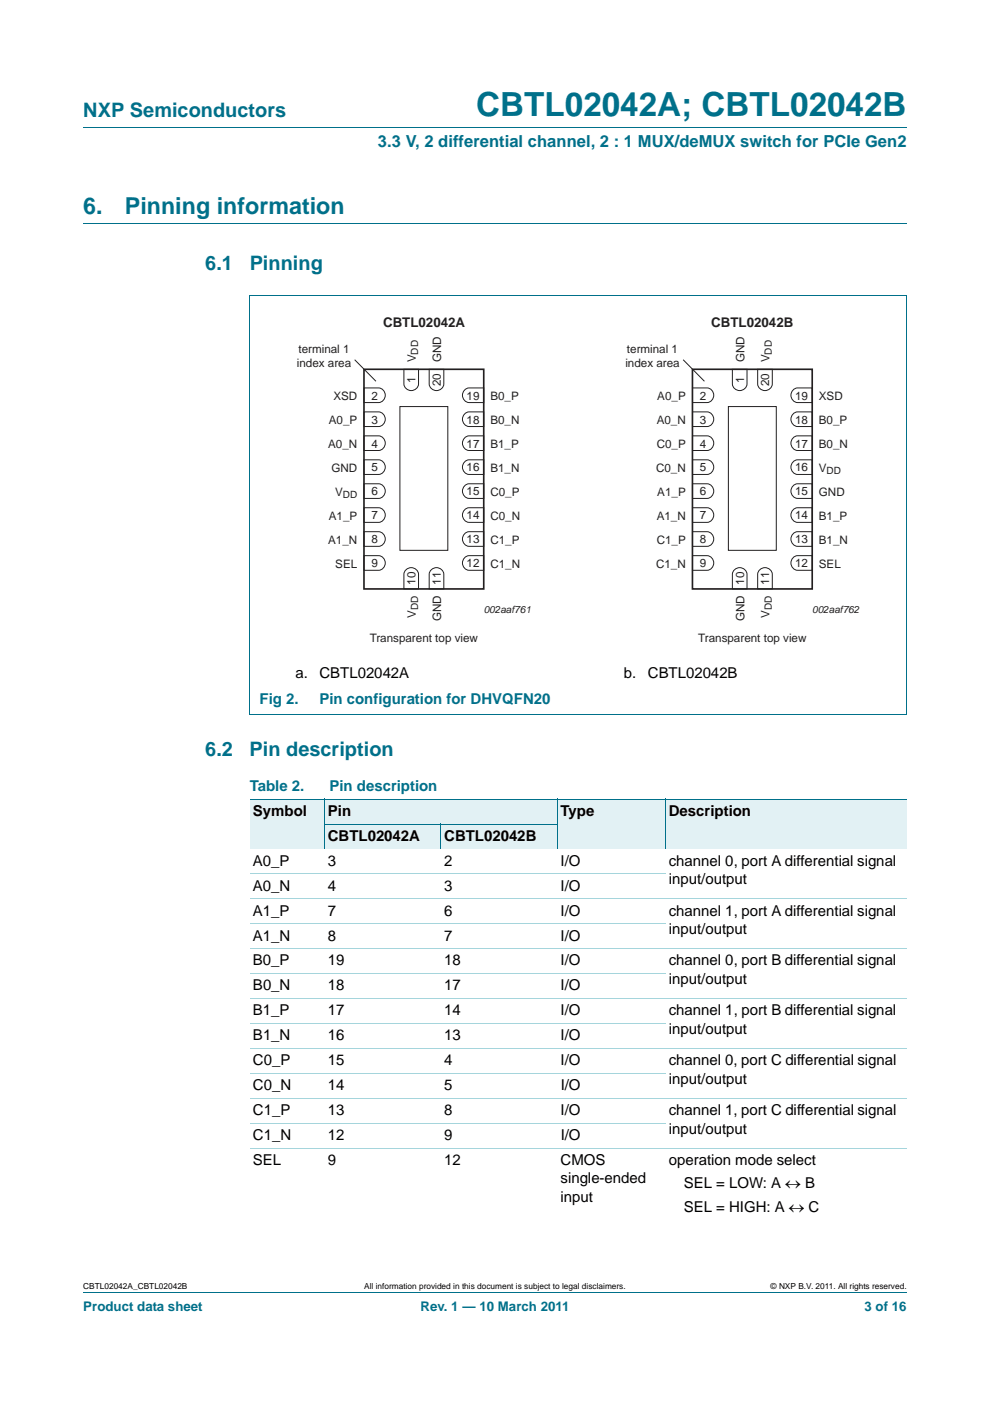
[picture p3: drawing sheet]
<svg xmlns="http://www.w3.org/2000/svg" width="210mm" height="297mm" viewBox="0 0 210 297" stroke-linecap="round" stroke-linejoin="round" font-family="sans-serif">
<path d="M17.7 27h174.6M17.7 47.4h174.6M52.9 62.6h139.4M53 62.7v88.7M192.3 62.7v88.7M52.9 151.4h139.4M17.7 273.9h174.6" fill="none" stroke="#00708a" stroke-width=".21"/>
<path d="M77.2 78.3h25.4v46.6h-25.4zM146.9 78.3h25.4v46.6h-25.4z" fill="none" stroke="#231f20" stroke-width=".35"/>
<g fill="none" stroke="#231f20" stroke-width=".21">
<path d="M75.2 76.3l4.5 4.5M85.7 78.3h3.1v3.1a1.56 1.56 0 0 1-1.6 1.4 1.56 1.56 0 0 1-1.5-1.4zM91 78.3h3.1v3.1a1.56 1.56 0 0 1-1.5 1.4 1.56 1.56 0 0 1-1.6-1.4zM144.9 76.3l4.5 4.5M155.3 78.3h3.1v3.1a1.56 1.56 0 0 1-1.5 1.4 1.56 1.56 0 0 1-1.6-1.4zM160.7 78.3h3.1v3.1a1.56 1.56 0 0 1-1.5 1.4 1.56 1.56 0 0 1-1.6-1.4zM77.2 97.5h3.1a1.56 1.56 0 0 1 1.4 1.5 1.56 1.56 0 0 1-1.4 1.6h-3.1zM77.2 92.4h3.1a1.56 1.56 0 0 1 1.4 1.6 1.56 1.56 0 0 1-1.4 1.5h-3.1zM77.2 87.3h3.1a1.56 1.56 0 0 1 1.4 1.6 1.56 1.56 0 0 1-1.4 1.5h-3.1zM77.2 82.2h3.1a1.56 1.56 0 0 1 1.4 1.6 1.56 1.56 0 0 1-1.4 1.6h-3.1zM84.8 86.2h10.2v30.5h-10.2zM98.7 97.8l.8-.3h3.1v3.1h-3.1a1.57 1.57 0 0 1-1.3-1.1 1.57 1.57 0 0 1 .5-1.7z"/>
<path d="M98.7 92.7l.8-.3h3.1v3.1h-3.1a1.57 1.57 0 0 1-1.3-1.1 1.57 1.57 0 0 1 .5-1.7zM98.7 87.7l.8-.4h3.1v3.1h-3.1a1.57 1.57 0 0 1-1.3-1.1 1.57 1.57 0 0 1 .5-1.6zM98.7 82.6l.8-.4h3.1v3.2h-3.1a1.57 1.57 0 0 1-1.3-1.2 1.57 1.57 0 0 1 .5-1.6zM146.9 97.5h3.1a1.56 1.56 0 0 1 1.4 1.5 1.56 1.56 0 0 1-1.4 1.6h-3.1zM146.9 92.4h3.1a1.56 1.56 0 0 1 1.4 1.6 1.56 1.56 0 0 1-1.4 1.5h-3.1zM146.9 87.3h3.1a1.56 1.56 0 0 1 1.4 1.6 1.56 1.56 0 0 1-1.4 1.5h-3.1zM146.9 82.2h3.1a1.56 1.56 0 0 1 1.4 1.6 1.56 1.56 0 0 1-1.4 1.6h-3.1zM154.5 86.2h10.2v30.5h-10.2zM168.3 97.8l.9-.3h3.1v3.1h-3.1a1.57 1.57 0 0 1-1.4-1.1 1.57 1.57 0 0 1 .5-1.7zM168.3 92.7l.9-.3h3.1v3.1h-3.1a1.57 1.57 0 0 1-1.4-1.1 1.57 1.57 0 0 1 .5-1.7zM168.3 87.7l.9-.4h3.1v3.1h-3.1a1.57 1.57 0 0 1-1.4-1.1 1.57 1.57 0 0 1 .5-1.6zM168.3 82.6l.9-.4h3.1v3.2h-3.1a1.57 1.57 0 0 1-1.4-1.2 1.57 1.57 0 0 1 .5-1.6z"/>
<path d="M77.2 117.8h3.1a1.56 1.56 0 0 1 1.4 1.6 1.56 1.56 0 0 1-1.4 1.5h-3.1zM77.2 112.7h3.1a1.56 1.56 0 0 1 1.4 1.6 1.56 1.56 0 0 1-1.4 1.5h-3.1zM77.2 107.6h3.1a1.56 1.56 0 0 1 1.4 1.6 1.56 1.56 0 0 1-1.4 1.6h-3.1zM77.2 102.6h3.1a1.56 1.56 0 0 1 1.4 1.5 1.56 1.56 0 0 1-1.4 1.6h-3.1zM98.7 118.1l.8-.3h3.1v3.1h-3.1a1.57 1.57 0 0 1-1.3-1.1 1.57 1.57 0 0 1 .5-1.7zM98.7 113.1l.8-.4h3.1v3.1h-3.1a1.57 1.57 0 0 1-1.3-1.1 1.57 1.57 0 0 1 .5-1.6zM98.7 108l.8-.4h3.1v3.2h-3.1a1.57 1.57 0 0 1-1.3-1.2 1.57 1.57 0 0 1 .5-1.6zM98.7 102.9l.8-.3h3.1v3.1h-3.1a1.57 1.57 0 0 1-1.3-1.1 1.57 1.57 0 0 1 .5-1.7zM146.9 117.8h3.1a1.56 1.56 0 0 1 1.4 1.6 1.56 1.56 0 0 1-1.4 1.5h-3.1zM146.9 112.7h3.1a1.56 1.56 0 0 1 1.4 1.6 1.56 1.56 0 0 1-1.4 1.5h-3.1zM146.9 107.6h3.1a1.56 1.56 0 0 1 1.4 1.6 1.56 1.56 0 0 1-1.4 1.6h-3.1zM146.9 102.6h3.1a1.56 1.56 0 0 1 1.4 1.5 1.56 1.56 0 0 1-1.4 1.6h-3.1z"/>
<path d="M168.3 118.1l.9-.3h3.1v3.1h-3.1a1.57 1.57 0 0 1-1.4-1.1 1.57 1.57 0 0 1 .5-1.7zM168.3 113.1l.9-.4h3.1v3.1h-3.1a1.57 1.57 0 0 1-1.4-1.1 1.57 1.57 0 0 1 .5-1.6zM168.3 108l.9-.4h3.1v3.2h-3.1a1.57 1.57 0 0 1-1.4-1.2 1.57 1.57 0 0 1 .5-1.6zM168.3 102.9l.9-.3h3.1v3.1h-3.1a1.57 1.57 0 0 1-1.4-1.1 1.57 1.57 0 0 1 .5-1.7zM86 120.9a1.57 1.57 0 0 1 1.7-.5 1.57 1.57 0 0 1 1.1 1.4v3.1h-3.1v-3.1zM91.4 120.9a1.57 1.57 0 0 1 1.6-.5 1.57 1.57 0 0 1 1.1 1.4v3.1h-3.1v-3.1zM155.7 120.9a1.57 1.57 0 0 1 1.6-.5 1.57 1.57 0 0 1 1.1 1.4v3.1h-3.1v-3.1zM161 120.9a1.57 1.57 0 0 1 1.7-.5 1.57 1.57 0 0 1 1.1 1.4v3.1h-3.1v-3.1z"/>
</g>
<g fill="#e2f1f4">
<path d="M53 169.4h15.8v10.6h-15.8z"/>
<path d="M68.8 169.4h49.4v5.3h-49.4z"/>
<path d="M118.2 169.4h22.9v10.6h-22.9z"/>
<path d="M141.1 169.4h51.2v10.6h-51.2z"/>
<path d="M68.8 174.7h24.7v5.3h-24.7z"/>
<path d="M93.5 174.7h24.7v5.3h-24.7z"/>
</g>
<path d="M53 169.4h139.3M68.8 174.7h49.5M68.8 169.4v10.6M93.5 174.7v5.3M118.2 169.4v10.6M141.1 169.4v10.6" fill="none" stroke="#00708a" stroke-width=".21"/>
<path d="M53 185.3h88.1M53 190.6h139.3M53 195.9h88.1M53 201.2h139.3M53 206.5h88.1M53 211.8h139.3M53 217h88.1M53 222.3h139.3M53 227.6h88.1M53 232.9h139.3M53 238.2h88.1M53 243.5h139.3" fill="none" stroke="#a5d5dc" stroke-width=".21"/>
<text font-size="7" fill="#00708a" x="101" y="24.6">CBTL02042A; CBTL02042B</text>
<g font-size="4.9" fill="#00708a">
<text x="17.7" y="45.4">6.</text>
<text x="26.5" y="45.4">Pinning information</text>
</g>
<g font-size="4.2" fill="#00708a">
<text x="17.7" y="24.9">NXP Semiconductors</text>
<text x="43.5" y="57.3">6.1</text>
<text x="53" y="57.3">Pinning</text>
<text x="43.5" y="160.2">6.2</text>
<text x="52.9" y="160.2">Pin description</text>
</g>
<text font-size="3.5" fill="#00708a" x="80.2" y="31.1">3.3 V, 2 differential channel, 2 : 1 MUX/deMUX switch for PCIe Gen2</text>
<g font-size="3.2">
<text x="62.7" y="143.7">a.</text>
<text x="67.8" y="143.7">CBTL02042A</text>
<text x="132.3" y="143.7">b.</text>
<text x="137.4" y="143.7">CBTL02042B</text>
<text x="53.7" y="173">Symbol</text>
<text x="69.5" y="173">Pin</text>
<text x="118.9" y="173">Type</text>
<text x="141.9" y="173">Description</text>
<text x="69.5" y="178.2">CBTL02042A</text>
<text x="94.2" y="178.2">CBTL02042B</text>
<text x="53.7" y="183.5">A0_P</text>
<text x="69.5" y="183.5">3</text>
<text x="94.2" y="183.5">2</text>
<text x="118.9" y="183.5">I/O</text>
<text x="141.9" y="183.5">channel 0, port A differential signal</text>
<text x="53.7" y="188.8">A0_N</text>
<text x="69.5" y="188.8">4</text>
<text x="94.2" y="188.8">3</text>
<text x="118.9" y="188.8">I/O</text>
<text x="141.9" y="187.4">input/output</text>
<text x="53.7" y="194.1">A1_P</text>
<text x="69.5" y="194.1">7</text>
<text x="94.2" y="194.1">6</text>
<text x="118.9" y="194.1">I/O</text>
<text x="141.9" y="194.1">channel 1, port A differential signal</text>
<text x="141.9" y="198">input/output</text>
<text x="53.7" y="199.4">A1_N</text>
<text x="69.5" y="199.4">8</text>
<text x="94.2" y="199.4">7</text>
<text x="118.9" y="199.4">I/O</text>
<text x="53.7" y="204.7">B0_P</text>
<text x="53.7" y="210">B0_N</text>
<text x="69.5" y="204.7">19</text>
<text x="69.5" y="210">18</text>
<text x="94.2" y="204.7">18</text>
<text x="94.2" y="210">17</text>
<text x="118.9" y="210">I/O</text>
<text x="118.9" y="204.7">I/O</text>
<text x="141.9" y="204.7">channel 0, port B differential signal</text>
<text x="141.9" y="208.6">input/output</text>
<text x="53.7" y="215.3">B1_P</text>
<text x="69.5" y="215.3">17</text>
<text x="94.2" y="215.3">14</text>
<text x="118.9" y="215.3">I/O</text>
<text x="141.9" y="215.3">channel 1, port B differential signal</text>
<text x="53.7" y="220.6">B1_N</text>
<text x="69.5" y="220.6">16</text>
<text x="94.2" y="220.6">13</text>
<text x="118.9" y="220.6">I/O</text>
<text x="141.9" y="219.2">input/output</text>
<text x="53.7" y="225.9">C0_P</text>
<text x="69.5" y="225.9">15</text>
<text x="94.2" y="225.9">4</text>
<text x="118.9" y="225.9">I/O</text>
<text x="141.8" y="225.9">channel 0, port C differential signal</text>
<text x="53.7" y="231.2">C0_N</text>
<text x="69.5" y="231.2">14</text>
<text x="94.2" y="231.2">5</text>
<text x="118.9" y="231.2">I/O</text>
<text x="141.9" y="229.7">input/output</text>
<text x="53.7" y="236.5">C1_P</text>
<text x="69.5" y="236.5">13</text>
<text x="94.2" y="236.5">8</text>
<text x="118.9" y="236.5">I/O</text>
<text x="141.8" y="236.5">channel 1, port C differential signal</text>
<text x="53.7" y="241.7">C1_N</text>
<text x="69.5" y="241.7">12</text>
<text x="94.2" y="241.7">9</text>
<text x="118.9" y="241.7">I/O</text>
<text x="141.9" y="240.3">input/output</text>
<text x="53.7" y="247">SEL</text>
<text x="69.5" y="247">9</text>
<text x="94.2" y="247">12</text>
<text x="118.9" y="247">CMOS</text>
<text x="118.9" y="250.9">single-ended</text>
<text x="141.9" y="247">operation mode select</text>
<text x="145" y="252">SEL = LOW: A ↔ B</text>
<text x="118.9" y="254.8">input</text>
<text x="145" y="256.9">SEL = HIGH: A ↔ C</text>
</g>
<g font-size="3.2" fill="#00708a">
<text x="55.1" y="149.3">Fig 2.</text>
<text x="67.8" y="149.3">Pin configuration for DHVQFN20</text>
<text x="53" y="167.6">Table 2.</text>
<text x="69.9" y="167.6">Pin description</text>
</g>
<g font-size="2.8" fill="#231f20">
<text x="81.2" y="69.3">CBTL02042A</text>
<text x="150.9" y="69.3">CBTL02042B</text>
</g>
<g font-size="2.8" fill="#00708a">
<text x="17.7" y="277.9">Product data sheet</text>
<text x="89.2" y="277.9">Rev. 1 — 10 March 2011</text>
<text x="183.4" y="277.9">3 of 16</text>
</g>
<g font-size="2.5" fill="#231f20">
<text x="63" y="77.8">index area</text>
<text x="63.3" y="74.9">terminal 1</text>
<text x="88.2" y="76.8" transform="rotate(-90 88.2 76.8)">V</text>
<text x="93.6" y="76.8" transform="rotate(-90 93.6 76.8)">GND</text>
<text x="132.6" y="77.8">index area</text>
<text x="133" y="74.9">terminal 1</text>
<text x="157.9" y="76.8" transform="rotate(-90 157.9 76.8)">GND</text>
<text x="163.2" y="76.8" transform="rotate(-90 163.2 76.8)">V</text>
<text x="88.1" y="81.2" transform="rotate(-90 88.1 81.2)">1</text>
<text x="93.5" y="81.9" transform="rotate(-90 93.5 81.9)">20</text>
<text x="157.8" y="81.2" transform="rotate(-90 157.8 81.2)">1</text>
<text x="163.2" y="81.9" transform="rotate(-90 163.2 81.9)">20</text>
<text x="69.7" y="89.9">A0_P</text>
<text x="70.7" y="84.8">XSD</text>
<text x="78.8" y="89.8">3</text>
<text x="78.8" y="84.7">2</text>
<text x="99" y="89.8">18</text>
<text x="99" y="84.7">19</text>
<text x="104" y="84.8">B0_P</text>
<text x="104" y="89.9">B0_N</text>
<text x="139.3" y="89.9">A0_N</text>
<text x="139.4" y="84.8">A0_P</text>
<text x="148.4" y="89.8">3</text>
<text x="148.4" y="84.7">2</text>
<text x="168.6" y="89.8">18</text>
<text x="168.6" y="84.7">19</text>
<text x="173.7" y="89.9">B0_P</text>
<text x="173.7" y="84.8">XSD</text>
<text x="69.6" y="94.9">A0_N</text>
<text x="78.8" y="94.9">4</text>
<text x="99" y="94.9">17</text>
<text x="104" y="94.9">B1_P</text>
<text x="139.3" y="94.9">C0_P</text>
<text x="148.4" y="94.9">4</text>
<text x="168.6" y="94.9">17</text>
<text x="173.7" y="94.9">B0_N</text>
<text x="70.3" y="100">GND</text>
<text x="78.8" y="100">5</text>
<text x="99" y="100">16</text>
<text x="104" y="100">B1_N</text>
<text x="139.1" y="100">C0_N</text>
<text x="148.4" y="100">5</text>
<text x="168.6" y="100">16</text>
<text x="173.7" y="100">V</text>
<text x="71.1" y="105.1">V</text>
<text x="78.8" y="105">6</text>
<text x="99" y="105">15</text>
<text x="104" y="105.1">C0_P</text>
<text x="139.4" y="105.1">A1_P</text>
<text x="148.4" y="105">6</text>
<text x="168.6" y="105">15</text>
<text x="173.7" y="105.1">GND</text>
<text x="69.7" y="110.2">A1_P</text>
<text x="78.8" y="110.1">7</text>
<text x="99" y="110.1">14</text>
<text x="104" y="110.2">C0_N</text>
<text x="139.3" y="110.2">A1_N</text>
<text x="148.4" y="110.1">7</text>
<text x="168.6" y="110.1">14</text>
<text x="173.7" y="110.2">B1_P</text>
<text x="69.6" y="115.3">A1_N</text>
<text x="78.8" y="115.2">8</text>
<text x="99" y="115.2">13</text>
<text x="104" y="115.3">C1_P</text>
<text x="139.3" y="115.3">C1_P</text>
<text x="148.4" y="115.2">8</text>
<text x="168.6" y="115.2">13</text>
<text x="173.7" y="115.3">B1_N</text>
<text x="71.1" y="120.4">SEL</text>
<text x="78.8" y="120.3">9</text>
<text x="88.1" y="124" transform="rotate(-90 88.1 124)">10</text>
<text x="93.5" y="124" transform="rotate(-90 93.5 124)">11</text>
<text x="99" y="120.3">12</text>
<text x="104" y="120.3">C1_N</text>
<text x="139.1" y="120.4">C1_N</text>
<text x="148.4" y="120.3">9</text>
<text x="157.8" y="124" transform="rotate(-90 157.8 124)">10</text>
<text x="163.2" y="124" transform="rotate(-90 163.2 124)">11</text>
<text x="168.6" y="120.3">12</text>
<text x="173.7" y="120.3">SEL</text>
<text x="88.2" y="131" transform="rotate(-90 88.2 131)">V</text>
<text x="93.6" y="131.8" transform="rotate(-90 93.6 131.8)">GND</text>
<text x="157.9" y="131.8" transform="rotate(-90 157.9 131.8)">GND</text>
<text x="163.2" y="131" transform="rotate(-90 163.2 131)">V</text>
<text x="78.4" y="136.2">Transparent top view</text>
<text x="148.1" y="136.2">Transparent top view</text>
</g>
<g font-size="2.1" fill="#231f20">
<text x="88.7" y="75.2" transform="rotate(-90 88.7 75.2)">DD</text>
<text x="163.7" y="75.2" transform="rotate(-90 163.7 75.2)">DD</text>
<text x="175.3" y="100.5">DD</text>
<text x="72.7" y="105.6">DD</text>
<text x="88.7" y="129.3" transform="rotate(-90 88.7 129.3)">DD</text>
<text x="102.6" y="129.9">002aaf761</text>
<text x="163.7" y="129.3" transform="rotate(-90 163.7 129.3)">DD</text>
<text x="172.3" y="129.9">002aaf762</text>
</g>
<g font-size="1.8">
<text x="17.7" y="273.3">CBTL02042A_CBTL02042B</text>
<text x="77.2" y="273.3">All information provided in this document is subject to legal disclaimers.</text>
<text x="163.5" y="273.3">© NXP B.V. 2011. All rights reserved.</text>
</g>
</svg>
